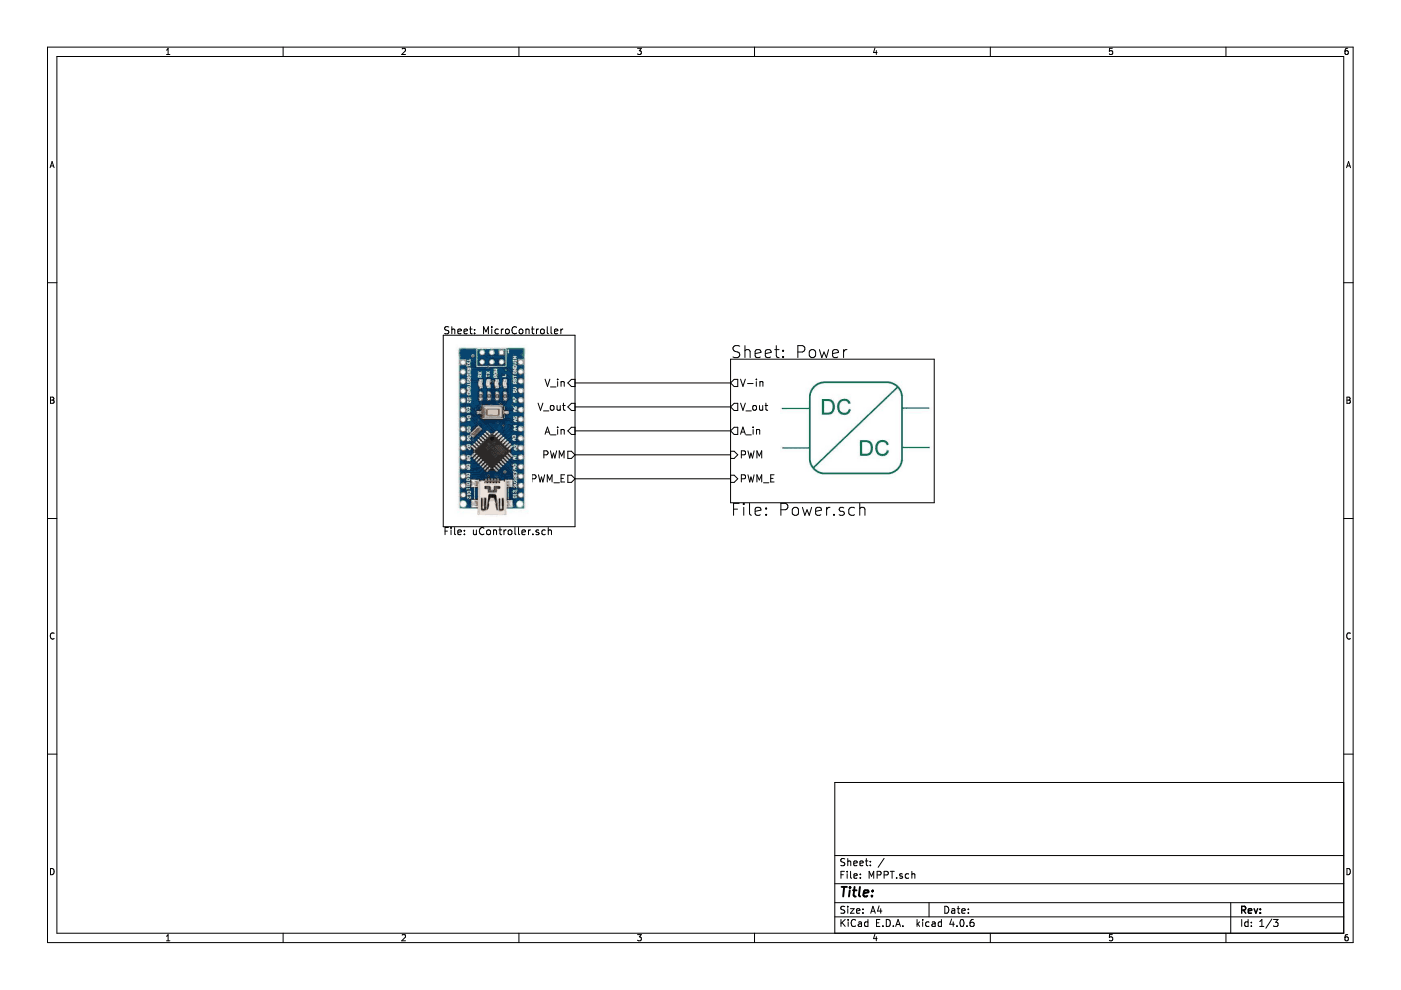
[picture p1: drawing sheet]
EESchema Schematic File Version 2
LIBS:power
LIBS:device
LIBS:transistors
LIBS:conn
LIBS:linear
LIBS:regul
LIBS:74xx
LIBS:cmos4000
LIBS:adc-dac
LIBS:memory
LIBS:xilinx
LIBS:microcontrollers
LIBS:dsp
LIBS:microchip
LIBS:analog_switches
LIBS:motorola
LIBS:texas
LIBS:intel
LIBS:audio
LIBS:interface
LIBS:digital-audio
LIBS:philips
LIBS:cypress
LIBS:siliconi
LIBS:opto
LIBS:atmel
LIBS:contrib
LIBS:valves
LIBS:Altera
LIBS:Msystem
LIBS:motor_drivers
LIBS:79xx-Regler-BuildingBlock_ModB_RevA-cache
LIBS:Switch
LIBS:Display
LIBS:Relay
LIBS:relays
LIBS:nxp
LIBS:dc-dc
LIBS:MPPT-cache
EELAYER 25 0
EELAYER END
$Descr A4 11693 8268
encoding utf-8
Sheet 1 3
Title ""
Date ""
Rev ""
Comp ""
Comment1 ""
Comment2 ""
Comment3 ""
Comment4 ""
$EndDescr
$Sheet
S 3700 2800 1100 1600
U 5B802872
F0 "MicroController" 60
F1 "uController.sch" 60
F2 "V_in" I R 4800 3200 60 
F3 "V_out" I R 4800 3400 60 
F4 "A_in" I R 4800 3600 60 
F5 "PWM" O R 4800 3800 60 
F6 "PWM_E" O R 4800 4000 60 
$EndSheet
$Sheet
S 6100 3000 1700 1200
U 5B806336
F0 "Power" 100
F1 "Power.sch" 100
F2 "V-in" O L 6100 3200 60 
F3 "A_in" O L 6100 3600 60 
F4 "PWM" I L 6100 3800 60 
F5 "PWM_E" I L 6100 4000 60 
F6 "V_out" O L 6100 3400 60 
$EndSheet
Wire Wire Line
	4800 3200 6100 3200
Wire Wire Line
	6100 3400 4800 3400
Wire Wire Line
	4800 3600 6100 3600
Wire Wire Line
	6100 3800 4800 3800
Wire Wire Line
	4800 4000 6100 4000
$EndSCHEMATC
